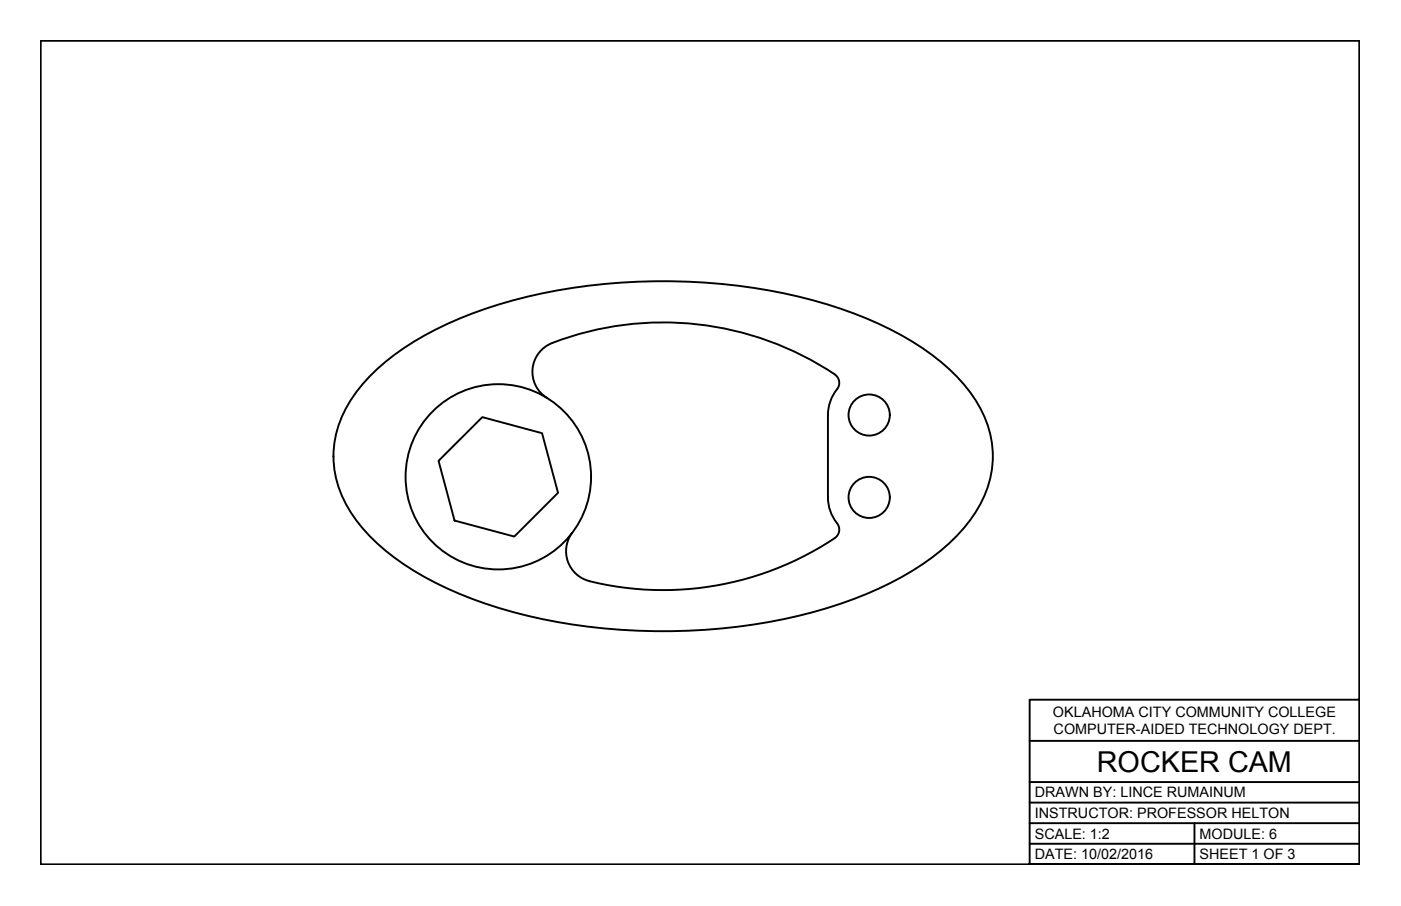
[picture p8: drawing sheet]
<svg xmlns="http://www.w3.org/2000/svg" width="432mm" height="279mm" viewBox="0 0 432 279" stroke-linecap="round" stroke-linejoin="round" font-family="sans-serif">
<!-- layer: Object -->
<g fill="none" stroke="#000" stroke-width=".59">
<path d="M113.5 116.5a87.5 87.5 0 0 1 34.1-20.6 180.7 180.7 0 0 1 96.3-4.9 118.9 118.9 0 0 1 40.9 16.7 50.8 50.8 0 0 1 19.1 22.1 30.6 30.6 0 0 1-3.5 28.6 63.1 63.1 0 0 1-24.2 20.4 148.5 148.5 0 0 1-58 15.4 172.2 172.2 0 0 1-75.9-10.8 77.7 77.7 0 0 1-31.5-21.7 31.6 31.6 0 0 1-6-31.9 41 41 0 0 1 8.7-13.3zM168.6 122.7a9.5 9.5 0 0 1-4.5-8.9 9.5 9.5 0 0 1 6.1-8 95 95 0 0 1 87.5 10 3.4 3.4 0 0 1-.3 5 12.7 12.7 0 0 0-2.2 7.2v25.4a14.4 14.4 0 0 0 3.3 8.9 3.2 3.2 0 0 1-1.2 3.7 95 95 0 0 1-76.5 13 9.5 9.5 0 0 1-4.4-14.7M135.2 142.1l13.4-13.5 18.5 5 4.9 18.4-13.5 13.5-18.4-5z"/>
<circle cx="267.9" cy="128" r="6.4"/>
<circle cx="153.6" cy="147" r="28.6"/>
<circle cx="267.9" cy="153.4" r="6.4"/>
</g>
<!-- layer: Title Block -->
<path d="M418.9 215.8v-203.2h-406.4v254h406.4h-101.6v-50.8h101.6v50.8M317.3 228.5h101.6M317.3 241.2h101.6M317.3 247.5h101.6M317.3 253.9h101.6M368.1 253.9v12.7M317.3 260.2h101.6" fill="none" stroke="#000" stroke-width=".59"/>
<text font-size="8.9" x="338.1" y="238">ROCKER CAM</text>
<g font-size="4.4">
<text x="324.5" y="221">OKLAHOMA CITY COMMUNITY COLLEGE</text>
<text x="324.7" y="226.4">COMPUTER-AIDED TECHNOLOGY DEPT.</text>
<text x="318.9" y="245.9">DRAWN BY: LINCE RUMAINUM</text>
<text x="318.9" y="252.3">INSTRUCTOR: PROFESSOR HELTON</text>
<text x="318.9" y="258.6">SCALE: 1:2</text>
<text x="369.7" y="258.6">MODULE: 6</text>
<text x="318.9" y="265">DATE: 10/02/2016</text>
<text x="369.7" y="265">SHEET 1 OF 3</text>
</g>
</svg>
